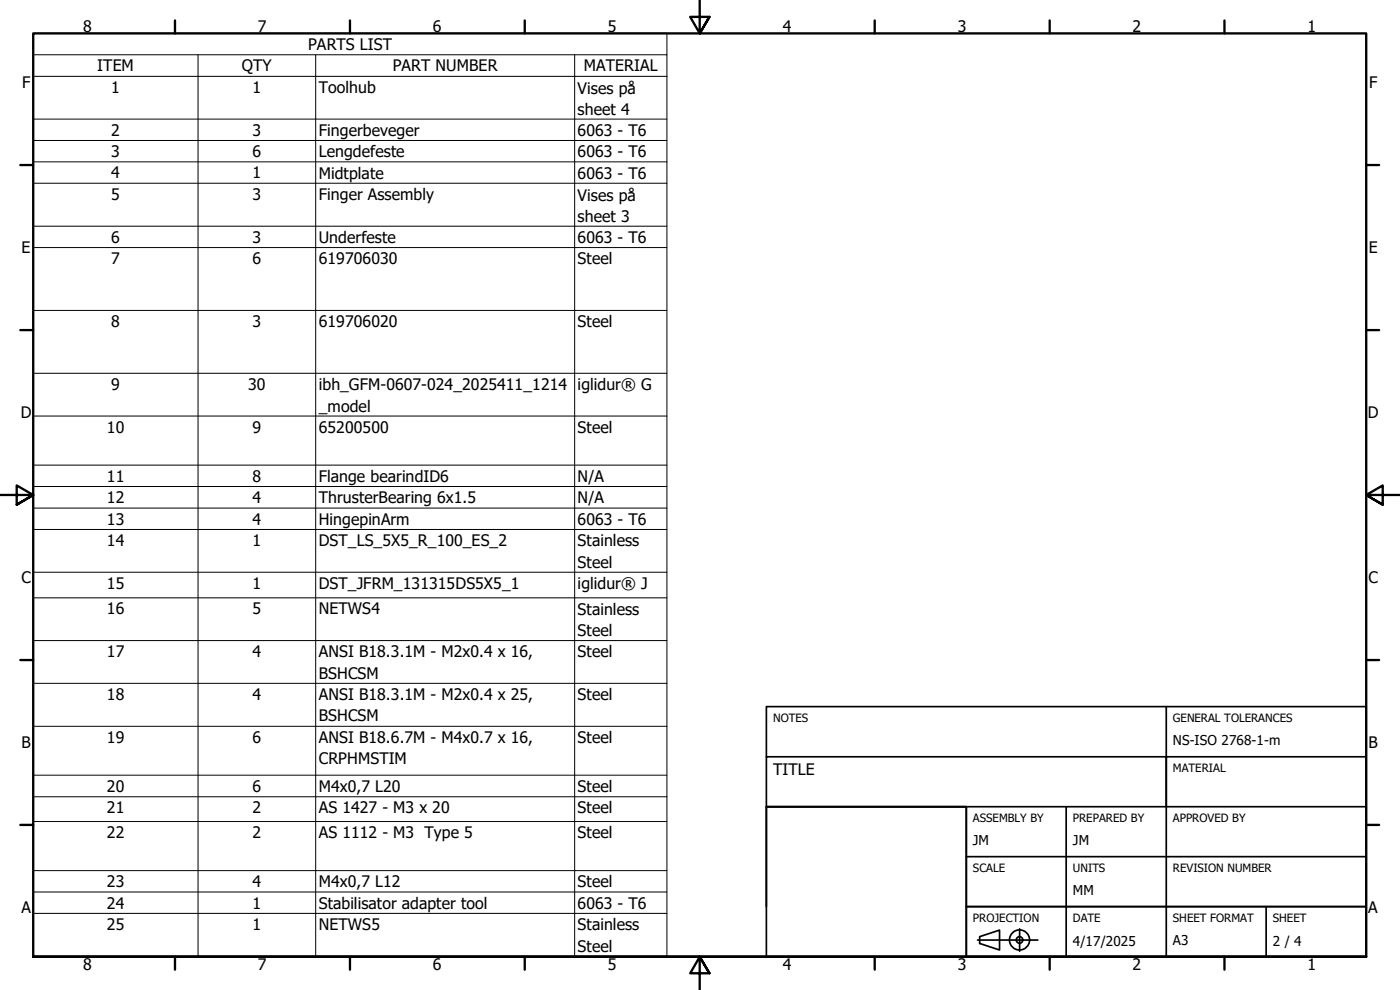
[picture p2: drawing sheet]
<svg xmlns="http://www.w3.org/2000/svg" width="420mm" height="297mm" viewBox="0 0 420 297" stroke-linecap="round" stroke-linejoin="round" font-family="sans-serif">
<!-- layer: Symbol (ISO) -->
<g fill="none" stroke="#000" stroke-width=".3">
<path d="M10 16.4v-6.4h190.2v6.4M10 16.4h190.2v6.5M10 16.4v270.5h190.2v-264M59.4 16.4v270.5M94.7 16.4v270.5M172.5 16.4v270.5M10 22.9h190.2M10 35.7h190.2M10 42.1h190.2M10 48.6h190.2M10 55h190.2M10 67.9h190.2"/>
<path d="M10 74.3h190.2M10 93.1h190.2M10 112h190.2M10 124.8h190.2M10 139.6h190.2M10 146h190.2M10 152.4h190.2M10 158.9h190.2M10 171.7h190.2M10 179.4h190.2M10 192.2h190.2M10 205h190.2"/>
<path d="M10 217.9h190.2M10 232.6h190.2M10 239.1h190.2M10 246.5h190.2M10 261.2h190.2M10 267.6h190.2M10 274.1h190.2"/>
</g>
<!-- layer: Border (ISO) -->
<g fill="none" stroke="#000" stroke-width=".7">
<path d="M52.5 6.1v3.9M105 6.1v3.9M157.5 6.1v3.9M210 0v10l-2.9-4.9h5.8l-2.9 4.9 2.9-4.9M262.5 6.1v3.9M315 6.1v3.9M367.5 6.1v3.9M6.1 49.5h3.9M410 49.5h3.9M6.1 99h3.9M410 99h3.9M0 148.5h10l-5-2.8v5.7l5-2.9-5 2.9"/>
<path d="M420 148.5h-10l5-2.8v5.7l-5-2.9 5 2.9M6.1 198h3.9M410 198h3.9M6.1 247.5h3.9M410 247.5h3.9M10 287.1v-277.1h400v277.1h-400h400M52.5 287.1v3.8M105 287.1v3.8M157.5 287.1v3.8M212.9 292l-2.9-4.9 2.9 4.9h-5.8l2.9-4.9v9.9M262.5 287.1v3.8M315 287.1v3.8"/>
<path d="M367.5 287.1v3.8"/>
</g>
<!-- layer: Title (ISO) -->
<g fill="none" stroke="#000" stroke-width=".51">
<path d="M350 212v15.1M230 227.1v-15.1h180v15.1M230 227.1h120v14.9h-120zM350 227.1h60v14.9h-60zM230 242h60v45.1h-60zM290 257h120M320 242v45.1M350 242v45.1M410 242v30h-120v-30h-60v30M290 272h120v15.1h-120zM306 278.7v6.7M380 272v15.1"/>
<path d="M293.4 282.1h18.1M294 281l6-1.9v5.9l-6-1.9z"/>
<circle cx="306" cy="282" r="3"/>
<circle cx="306" cy="282" r=".98"/>
</g>
<g font-size="4.8">
<text x="25" y="9.6">8</text>
<text x="77.4" y="9.6">7</text>
<text x="129.9" y="9.6">6</text>
<text x="182.4" y="9.6">5</text>
<text x="234.9" y="9.6">4</text>
<text x="287.5" y="9.6">3</text>
<text x="339.9" y="9.6">2</text>
<text x="392.4" y="9.6">1</text>
<text x="92.5" y="15">PARTS LIST</text>
<text x="29.2" y="21.4">ITEM</text>
<text x="72.6" y="21.4">QTY</text>
<text x="117.9" y="21.4">PART NUMBER</text>
<text x="175.3" y="21.4">MATERIAL</text>
<text x="6.6" y="26.5">F</text>
<text x="33.4" y="27.9">1</text>
<text x="75.8" y="27.9">1</text>
<text x="95.7" y="27.9">Toolhub</text>
<text x="173.4" y="28.1">Vises på</text>
<text x="410.9" y="26.5">F</text>
<text x="173.4" y="34.5">sheet 4</text>
<text x="33.4" y="40.8">2</text>
<text x="75.8" y="40.8">3</text>
<text x="95.7" y="40.8">Fingerbeveger</text>
<text x="173.4" y="40.8">6063 - T6</text>
<text x="33.4" y="47.2">3</text>
<text x="75.8" y="47.2">6</text>
<text x="95.7" y="47.2">Lengdefeste</text>
<text x="173.4" y="47.2">6063 - T6</text>
<text x="33.4" y="53.5">4</text>
<text x="75.8" y="53.5">1</text>
<text x="95.7" y="53.6">Midtplate</text>
<text x="173.4" y="53.6">6063 - T6</text>
<text x="33.4" y="60">5</text>
<text x="75.8" y="60">3</text>
<text x="95.7" y="60.1">Finger Assembly</text>
<text x="173.4" y="60.2">Vises på</text>
<text x="173.4" y="66.7">sheet 3</text>
<text x="6.5" y="76.1">E</text>
<text x="33.4" y="72.8">6</text>
<text x="75.8" y="72.8">3</text>
<text x="95.7" y="72.9">Underfeste</text>
<text x="173.4" y="72.8">6063 - T6</text>
<text x="410.8" y="76.1">E</text>
<text x="33.4" y="79.2">7</text>
<text x="75.8" y="79.3">6</text>
<text x="95.7" y="79.3">619706030</text>
<text x="173.4" y="79.3">Steel</text>
<text x="33.4" y="98.2">8</text>
<text x="75.8" y="98.2">3</text>
<text x="95.7" y="98.2">619706020</text>
<text x="173.4" y="98.2">Steel</text>
<text x="33.4" y="117">9</text>
<text x="74.5" y="117">30</text>
<text x="95.7" y="117">ibh_GFM-0607-024_2025411_1214</text>
<text x="173.4" y="117">iglidur® G</text>
<text x="6.2" y="125.5">D</text>
<text x="95.7" y="123.5">_model</text>
<text x="410.5" y="125.5">D</text>
<text x="32.1" y="129.8">10</text>
<text x="75.8" y="129.8">9</text>
<text x="95.7" y="129.8">65200500</text>
<text x="173.4" y="129.9">Steel</text>
<text x="32.1" y="144.5">11</text>
<text x="75.8" y="144.6">8</text>
<text x="95.7" y="144.6">Flange bearindID6</text>
<text x="173.4" y="144.6">N/A</text>
<text x="32.1" y="151">12</text>
<text x="75.8" y="151">4</text>
<text x="95.7" y="151.1">ThrusterBearing 6x1.5</text>
<text x="173.4" y="151.1">N/A</text>
<text x="32.1" y="157.4">13</text>
<text x="75.8" y="157.4">4</text>
<text x="95.7" y="157.4">HingepinArm</text>
<text x="173.4" y="157.4">6063 - T6</text>
<text x="32.1" y="163.8">14</text>
<text x="75.8" y="163.8">1</text>
<text x="95.7" y="163.9">DST_LS_5X5_R_100_ES_2</text>
<text x="173.4" y="163.9">Stainless</text>
<text x="173.4" y="170.3">Steel</text>
<text x="6.4" y="175.1">C</text>
<text x="32.1" y="176.6">15</text>
<text x="75.8" y="176.6">1</text>
<text x="95.7" y="176.7">DST_JFRM_131315DS5X5_1</text>
<text x="173.4" y="176.8">iglidur® J</text>
<text x="410.7" y="175.1">C</text>
<text x="32.1" y="184.3">16</text>
<text x="75.8" y="184.3">5</text>
<text x="95.7" y="184.3">NETWS4</text>
<text x="173.4" y="184.4">Stainless</text>
<text x="173.4" y="190.8">Steel</text>
<text x="32.1" y="197.2">17</text>
<text x="75.8" y="197.2">4</text>
<text x="95.7" y="197.2">ANSI B18.3.1M - M2x0.4 x 16,</text>
<text x="173.4" y="197.2">Steel</text>
<text x="95.7" y="203.6">BSHCSM</text>
<text x="75.8" y="210">4</text>
<text x="32.1" y="210">18</text>
<text x="95.7" y="210">ANSI B18.3.1M - M2x0.4 x 25,</text>
<text x="173.4" y="210.1">Steel</text>
<text x="95.7" y="216.5">BSHCSM</text>
<text x="6.4" y="224.5">B</text>
<text x="32.1" y="222.9">19</text>
<text x="75.8" y="222.9">6</text>
<text x="95.7" y="222.9">ANSI B18.6.7M - M4x0.7 x 16,</text>
<text x="173.4" y="222.9">Steel</text>
<text x="410.7" y="224.5">B</text>
<text x="95.7" y="229.3">CRPHMSTIM</text>
<text x="232" y="232.5">TITLE</text>
<text x="32.1" y="237.6">20</text>
<text x="75.8" y="237.6">6</text>
<text x="95.7" y="237.6">M4x0,7 L20</text>
<text x="173.4" y="237.7">Steel</text>
<text x="32.1" y="244">21</text>
<text x="75.8" y="244">2</text>
<text x="95.7" y="244">AS 1427 - M3 x 20</text>
<text x="173.4" y="244.1">Steel</text>
<text x="32.1" y="251.5">22</text>
<text x="75.8" y="251.5">2</text>
<text x="95.7" y="251.5">AS 1112 - M3 Type 5</text>
<text x="173.4" y="251.6">Steel</text>
<text x="32.1" y="266.2">23</text>
<text x="75.8" y="266.2">4</text>
<text x="95.7" y="266.2">M4x0,7 L12</text>
<text x="173.4" y="266.2">Steel</text>
<text x="6.4" y="274.1">A</text>
<text x="32.1" y="272.7">24</text>
<text x="75.8" y="272.7">1</text>
<text x="95.7" y="272.7">Stabilisator adapter tool</text>
<text x="173.4" y="272.7">6063 - T6</text>
<text x="410.7" y="274.1">A</text>
<text x="32.1" y="279.1">25</text>
<text x="75.8" y="279.1">1</text>
<text x="95.7" y="279.1">NETWS5</text>
<text x="173.4" y="279.1">Stainless</text>
<text x="173.4" y="285.5">Steel</text>
<text x="25" y="290.9">8</text>
<text x="77.4" y="290.9">7</text>
<text x="129.9" y="290.9">6</text>
<text x="182.4" y="290.9">5</text>
<text x="234.9" y="290.9">4</text>
<text x="287.5" y="290.9">3</text>
<text x="339.9" y="290.9">2</text>
<text x="392.4" y="290.9">1</text>
</g>
<g font-size="4.1">
<text x="352" y="223.6">NS-ISO 2768-1-m</text>
<text x="292" y="253.5">JM</text>
<text x="322" y="253.5">JM</text>
<text x="322" y="268.5">MM</text>
<text x="322" y="283.7">4/17/2025</text>
<text x="352" y="283.6">A3</text>
<text x="382" y="283.7">2 / 4</text>
</g>
<g font-size="3.4">
<text x="232" y="216.6">NOTES</text>
<text x="352" y="216.6">GENERAL TOLERANCES</text>
<text x="352" y="231.6">MATERIAL</text>
<text x="292" y="246.6">ASSEMBLY BY</text>
<text x="322" y="246.6">PREPARED BY</text>
<text x="352" y="246.6">APPROVED BY</text>
<text x="292" y="261.6">SCALE</text>
<text x="322" y="261.6">UNITS</text>
<text x="352" y="261.6">REVISION NUMBER</text>
<text x="292" y="276.6">PROJECTION</text>
<text x="322" y="276.5">DATE</text>
<text x="352" y="276.6">SHEET FORMAT</text>
<text x="382" y="276.6">SHEET</text>
</g>
</svg>
